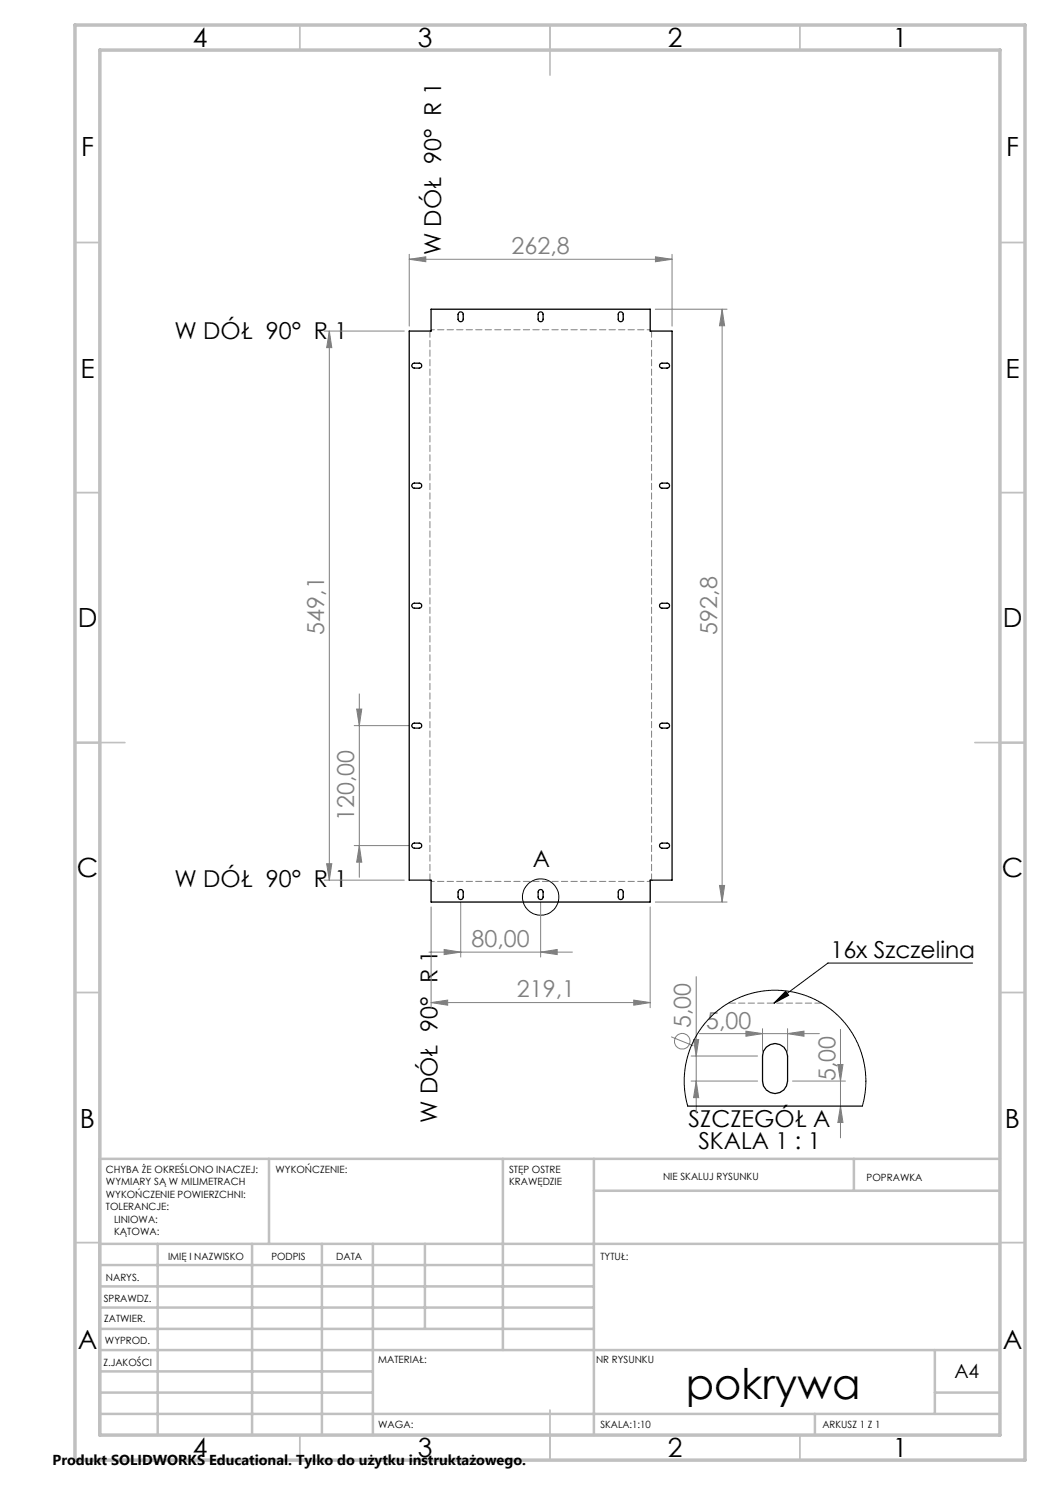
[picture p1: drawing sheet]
<svg xmlns="http://www.w3.org/2000/svg" width="210mm" height="297mm" viewBox="0 0 210 297" stroke-linecap="round" stroke-linejoin="round" font-family="sans-serif">
<g fill="none" stroke="#808080" stroke-width=".2">
<path d="M81.8 51.9l3.4-.5v.9zM81.8 50.9v14.3M81.8 51.9h52.6M131.1 51.4l3.3 .5-3.3 .4zM134.4 50.9v14.3M64.8 66.2h16.1M65.9 66.2v109.8M65.9 66.2l.5 3.3h-1.1zM131.1 61.8h14.3M144.4 61.8l.5 3.4h-1zM144.4 61.8v118.6M71.9 138.8v36.7"/>
<path d="M70.8 145.1h11M71.3 141.8h1.1l-.5 3.3zM64.8 176h16.1M65.3 172.8h1.1l-.5 3.2zM70.8 169.1h11M71.9 169.1l.5 3.3h-1.1zM143.9 177.1h1l-.5 3.3zM85.8 190.4h28.7M86.2 181.4v20.1M88.8 189.9l3.3 .5-3.3 .5zM92.1 180.4v11M108.1 190.4l3.3-.5v1z"/>
<path d="M108.1 180.4v11M130 181.4v20.1M131.1 180.4h14.3M139.2 195.3v27.3M86.2 200.5l3.3-.5v1zM86.2 200.5h43.8M126.8 200l3.2 .5-3.2 .5zM134.2 207.4l4.5 1.8M138.2 216.2h13.3M138.2 211.2h13.3M138.7 207.9h1l-.5 3.3zM139.2 216.2l.5 3.3h-1z"/>
<path d="M139.9 206.7h24M149.2 206.2l3.3 .5-3.3 .6zM152.5 205.7v4.5M157.5 206.7l3.3-.5v1.1zM157.5 205.7v4.5M158.5 216.2h10.6M167.6 212.9h1l-.5 3.3zM168.1 205.9v21.7M168.1 221.2l.5 3.3h-1z"/>
<circle cx="136.4" cy="208.2" r="1.55"/>
</g>
<g fill="none" stroke="#000" stroke-width=".2">
<path d="M157.1 198.3l.6 .8-2.9 1.6zM194.5 192.6h-28.9l-10.8 8.1"/>
<circle cx="108.1" cy="179.4" r="3.6"/>
</g>
<path d="M145.7 200.6h18.7" fill="none" stroke="#808080" stroke-width=".2" stroke-dasharray="1.3 .6" stroke-dashoffset="-.1"/>
<path d="M130.1 66h-43.9M86.2 176.3h43.9" fill="none" stroke="#808080" stroke-width=".2" stroke-dasharray="1.3 .6" stroke-dashoffset=".6"/>
<path d="M86 66.2v109.8M130.3 176v-109.8" fill="none" stroke="#808080" stroke-width=".2" stroke-dasharray="1.3 .6"/>
<g fill="none" stroke="#c0c0c0" stroke-width=".35">
<path d="M60 5v5M110 5v10M160 5v5M15 48.5h5M200 48.5h5M15 98.5h5M200 98.5h5M15 148.5h10M195 148.5h10M15 198.5h5M200 198.5h5M15 248.5h5"/>
<path d="M200 248.5h5M60 287v5M110 282v10M160 287v5"/>
</g>
<g fill="none" stroke="#c0c0c0" stroke-width=".5">
<path d="M53.8 231.8v17M100.6 231.8v38.2M118.8 231.8v55.2M118.8 238.2h81.2M170.8 231.8v6.4M200 231.8h-180v55.2M20 248.8h180M20 257.3h98.8M20 253h98.8M31.5 248.8v38.2M50.4 248.8v38.2M64.4 248.8v38.2"/>
<path d="M74.6 248.8v38.2M85 248.8v17M20 265.8h98.8M20 261.5h98.8M20 278.5h54.6M20 274.3h54.6M20 270h180M187 278.5h13M187 270v12.8M20 282.8h180M163 282.8v4.2"/>
</g>
<path d="M15 5h190v287h-190zM20 10h180v277h-180z" fill="none" stroke="#c0c0c0" stroke-width=".7"/>
<path d="M157.1 198.3l.6 .8-2.9 1.6z" fill="#000"/>
<g fill="#808080">
<path d="M86.2 200.5l3.3-.5v1zM126.8 200l3.2 .5-3.2 .5zM81.8 51.9l3.4-.5v.9zM131.1 51.4l3.3 .5-3.3 .4zM88.8 189.9l3.3 .5-3.3 .5zM108.1 190.4l3.3-.5v1z"/>
<path d="M143.9 177.1h1l-.5 3.3zM144.4 61.8l.5 3.4h-1zM71.9 169.1l.5 3.3h-1.1zM71.3 141.8h1.1l-.5 3.3zM139.2 216.2l.5 3.3h-1zM138.7 207.9h1l-.5 3.3zM168.1 221.2l.5 3.3h-1zM167.6 212.9h1l-.5 3.3z"/>
<path d="M65.9 66.2l.5 3.3h-1.1zM65.3 172.8h1.1l-.5 3.2z"/>
<path d="M149.2 206.2l3.3 .5-3.3 .6zM157.5 206.7l3.3-.5v1.1z"/>
</g>
<g fill="none" stroke="#000" stroke-width=".25">
<path d="M82.5 72.8l.4-.2h1a.49 .49 0 0 1 .4 .5 .49 .49 0 0 1-.4 .5h-1l-.4-.1a.44 .44 0 0 1 0-.7zM86.2 61.8h43.8v4.4h4.4v109.8h-4.4v4.4h-43.8v-4.4h-4.4v-109.8h4.4zM91.8 62.5l.3-.1 .5 .2v1.2a.51 .51 0 0 1-.5 .5 .51 .51 0 0 1-.5-.5v-.9zM107.8 62.5l.5-.1 .3 .2v1.2a.49 .49 0 0 1-.5 .5 .49 .49 0 0 1-.5-.5v-.9zM123.8 62.5l.3-.1 .5 .2v1.2a.49 .49 0 0 1-.5 .5 .49 .49 0 0 1-.5-.5v-.9zM132 72.8l.4-.2h1a.49 .49 0 0 1 .5 .5 .49 .49 0 0 1-.5 .5h-1.2a.48 .48 0 0 1-.2-.8zM82.5 96.8l.4-.2h1a.51 .51 0 0 1 .4 .5 .51 .51 0 0 1-.4 .5h-1l-.4-.1a.44 .44 0 0 1 0-.7zM132 96.8l.4-.2h1a.51 .51 0 0 1 .5 .5 .51 .51 0 0 1-.5 .5h-1.2a.52 .52 0 0 1-.2-.8zM82.5 120.8l.4-.2h1a.49 .49 0 0 1 .4 .5 .49 .49 0 0 1-.4 .5h-1l-.4-.1a.44 .44 0 0 1 0-.7zM132 120.8l.4-.2h1a.49 .49 0 0 1 .5 .5 .49 .49 0 0 1-.5 .5h-1.2a.5 .5 0 0 1-.2-.8zM82.5 144.8l.4-.2h1a.49 .49 0 0 1 .4 .5 .49 .49 0 0 1-.4 .5h-1l-.4-.1a.44 .44 0 0 1 0-.7zM132 144.8l.4-.2h1a.49 .49 0 0 1 .5 .5 .49 .49 0 0 1-.5 .5h-1.2a.48 .48 0 0 1-.2-.8z"/>
<path d="M82.5 168.8l.4-.2h1a.51 .51 0 0 1 .4 .5 .51 .51 0 0 1-.4 .5h-1l-.4-.1a.44 .44 0 0 1 0-.7zM91.8 178l.1-.1a.51 .51 0 0 1 .7 .5v1a.51 .51 0 0 1-.5 .5 .51 .51 0 0 1-.5-.5v-1zM107.8 178l.2-.1a.48 .48 0 0 1 .6 .5v1a.49 .49 0 0 1-.5 .5 .49 .49 0 0 1-.5-.5v-1zM123.8 178l.1-.1a.51 .51 0 0 1 .7 .5v1a.49 .49 0 0 1-.5 .5 .49 .49 0 0 1-.5-.5v-1zM132 168.8l.4-.2h1a.51 .51 0 0 1 .5 .5 .51 .51 0 0 1-.5 .5h-1.2a.48 .48 0 0 1-.2-.8zM153.2 209.4a2.51 2.51 0 0 1 2.8-.5 2.51 2.51 0 0 1 1.5 2.3v5a2.5 2.5 0 0 1-2.5 2.5 2.5 2.5 0 0 1-2.5-2.5v-5l.2-.9zM137.5 221.2h35"/>
</g>
<path d="M137.5 221.2l-.4-1.7-.3-2.5v-1.6l.3-2.3 1-3.5 1.1-2.3 1.3-2 2.7-2.9 1.4-1.1 1.9-1.2 2-.9 1.9-.6 1.8-.3 2.1-.3 2.1 .1 2.7 .4 2.2 .6 1.7 .8 2 1.1 1.7 1.3 1.7 1.6 1.1 1.3 1.1 1.7 1 1.9 .7 1.8 .6 2.4 .3 3.8-.2 2-.5 2.4" fill="none" stroke="#000" stroke-width=".2"/>
<text font-size="8.5" x="137.1" y="279.7">pokrywa</text>
<g font-size="5.3">
<text x="38.5" y="9.5">4</text>
<text x="83.5" y="9.5">3</text>
<text x="133.6" y="9.5">2</text>
<text x="178.6" y="9.5">1</text>
<text x="16.2" y="31.3">F</text>
<text x="201.2" y="31.3">F</text>
<text x="16.1" y="75.5">E</text>
<text x="201.1" y="75.5">E</text>
<text x="15.5" y="125.5">D</text>
<text x="200.5" y="125.5">D</text>
<text x="15.4" y="175.5">C</text>
<text x="200.4" y="175.5">C</text>
<text x="16" y="225.5">B</text>
<text x="201" y="225.5">B</text>
<text x="15.5" y="269.8">A</text>
<text x="200.5" y="269.8">A</text>
<text x="38.5" y="291.5">4</text>
<text x="83.5" y="291.5">3</text>
<text x="133.6" y="291.5">2</text>
<text x="178.6" y="291.5">1</text>
</g>
<g font-size="4.7">
<text x="88.2" y="51.1" transform="rotate(-90 88.2 51.1)">W DÓŁ 90° R 1</text>
<text x="34.9" y="67.8">W DÓŁ 90° R 1</text>
<text x="106.6" y="173.4">A</text>
<text x="34.9" y="177.3">W DÓŁ 90° R 1</text>
<text x="166.1" y="191.6">16x Szczelina</text>
<text x="87.5" y="224.6" transform="rotate(-90 87.5 224.6)">W DÓŁ 90° R 1</text>
<text x="137.7" y="225.3">SZCZEGÓŁ A</text>
<text x="139.7" y="229.8">SKALA 1 : 1</text>
</g>
<g font-size="4.7" fill="#808080">
<text x="102.3" y="50.8">262,8</text>
<text x="64.9" y="126.9" transform="rotate(-90 64.9 126.9)">549,1</text>
<text x="143.4" y="126.9" transform="rotate(-90 143.4 126.9)">592,8</text>
<text x="70.9" y="164.2" transform="rotate(-90 70.9 164.2)">120,00</text>
<text x="94.3" y="189.4">80,00</text>
<text x="103.4" y="199.5">219,1</text>
<text x="138.2" y="205.7" transform="rotate(-90 138.2 205.7)">5,00</text>
<text x="141.2" y="205.7">5,00</text>
<text x="167.1" y="216.2" transform="rotate(-90 167.1 216.2)">5,00</text>
</g>
<text font-size="3.9" x="190.9" y="275.5">A4</text>
<text font-size="2.9" x="10.5" y="292.9">Produkt SOLIDWORKS Educational. Tylko do użytku instruktażowego.</text>
<g font-size="2">
<text x="21.2" y="234.6">CHYBA ŻE OKREŚLONO INACZEJ:</text>
<text x="21.2" y="237.1">WYMIARY SĄ W MILIMETRACH</text>
<text x="21.2" y="239.6">WYKOŃCZENIE POWIERZCHNI:</text>
<text x="55.1" y="234.6">WYKOŃCZENIE:</text>
<text x="101.8" y="234.6">STĘP OSTRE</text>
<text x="101.8" y="237.1">KRAWĘDZIE</text>
<text x="132.6" y="236">NIE SKALUJ RYSUNKU</text>
<text x="173.3" y="236.2">POPRAWKA</text>
<text x="21.2" y="242.1">TOLERANCJE:</text>
<text x="22.8" y="244.6">LINIOWA:</text>
<text x="22.8" y="247.1">KĄTOWA:</text>
<text x="33.6" y="251.9">IMIĘ I NAZWISKO</text>
<text x="54.3" y="251.9">PODPIS</text>
<text x="67.2" y="251.9">DATA</text>
<text x="120.1" y="251.9">TYTUŁ:</text>
<text x="21.2" y="256.1">NARYS.</text>
<text x="20.7" y="260.3">SPRAWDZ.</text>
<text x="20.8" y="264.4">ZATWIER.</text>
<text x="21" y="268.8">WYPROD.</text>
<text x="20.7" y="273.1">Z.JAKOŚCI</text>
<text x="75.6" y="272.5">MATERIAŁ:</text>
<text x="119.2" y="272.7">NR RYSUNKU</text>
<text x="75.6" y="285.5">WAGA:</text>
<text x="120.1" y="285.6">SKALA:1:10</text>
<text x="164.5" y="285.6">ARKUSZ 1 Z 1</text>
</g>
</svg>
